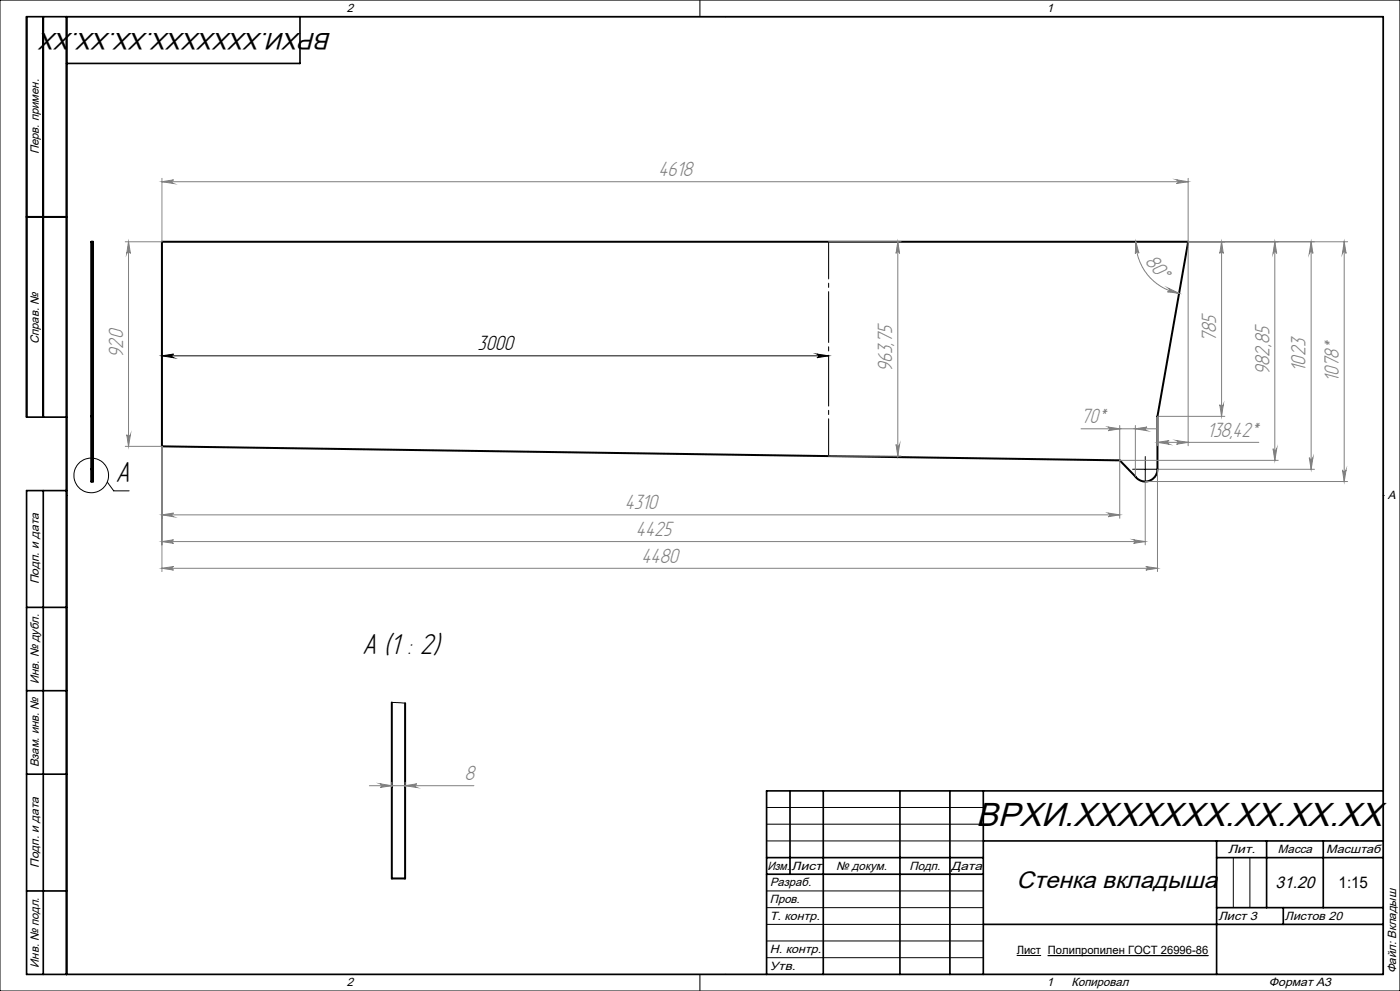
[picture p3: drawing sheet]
<svg xmlns="http://www.w3.org/2000/svg" width="420mm" height="297mm" viewBox="0 0 420 297" stroke-linecap="round" stroke-linejoin="round" font-family="sans-serif">
<path d="M8 65h12M27.4 72.5h.5v71.8h-.5zM48.6 72.5h307.8l-9.2 52.3v15.8a3.7 3.7 0 0 1-2.5 3.5 3.7 3.7 0 0 1-4.1-1.3l-4.7-4.8-287.3-4.2zM27.4 124.8h.5M117.5 210.5v52.8h4v-52.6" fill="none" stroke="#000" stroke-width=".6"/>
<g fill="none" stroke="#000" stroke-width=".3">
<path d="M0 0h420v297h-420zM20 5h395v287h-395zM210 0v5M217.5 5h.1M48.6 106.6h200M48.6 106.6l3.5-.5a.55 .55 0 0 0-.5 .6 .55 .55 0 0 0 .5 .5zM245.1 106.1l3.5 .5-3.5 .6a.55 .55 0 0 0 .5-.5 .55 .55 0 0 0-.5-.6zM20 148.5h.1M32.2 144.5l1.9 2.6h4.6M343.4 140.6h.3M343.6 140.5v.3M415 148.5h.1"/>
<path d="M117.5 210.5l4 .2M230 242h65M230 247h65M230 252h65M370 257v15M375 257v15M230 267h65M230 272h65M230 277h65M210 292v5M217.5 292h.1M230 282h65"/>
<path d="M230 287h65M305 286.4h7.3M314.4 286.4h48.1"/>
<circle cx="27.4" cy="142.5" r="5.2"/>
</g>
<g fill="none" stroke="#808080" stroke-width=".3">
<path d="M48.6 54.5l3.5-.6a.55 .55 0 0 0-.5 .5 .55 .55 0 0 0 .5 .6zM48.6 53.4v19.1h-11M48.6 54.5h307.8M353 53.9l3.4 .6-3.4 .5a.55 .55 0 0 0 .5-.6 .55 .55 0 0 0-.5-.5zM356.4 53.4v80.2M38.6 72.5v61.3M38.6 72.5l.5 3.4a.55 .55 0 0 0-.5-.5 .55 .55 0 0 0-.6 .5zM248.6 72.5h21.7M269.3 72.5v64.2M269.3 72.5l.6 3.4a.53 .53 0 0 0-.6-.4 .53 .53 0 0 0-.5 .4zM340.7 72.5l1 3.4a.53 .53 0 0 0-.6-.5 .53 .53 0 0 0-.5 .6zM340.7 72.5a15.7 15.7 0 0 0 13 15.4"/>
<path d="M356.5 72.5h47.8M366.5 72.5v52.3M366.5 72.5l.5 3.4a.53 .53 0 0 0-.5-.4 .53 .53 0 0 0-.6 .4zM382.4 72.5v65.5M382.4 72.5l.6 3.4a.55 .55 0 0 0-.5-.5 .55 .55 0 0 0-.6 .5zM393.3 72.5v68.1M393.3 72.5l.6 3.4a.55 .55 0 0 0-.6-.5 .55 .55 0 0 0-.5 .5zM403.3 72.5l.5 3.4a.55 .55 0 0 0-.5-.5 .55 .55 0 0 0-.6 .5zM403.3 72.5v71.8M350.5 86.4l3.2 1.5-3.5-.4a.55 .55 0 0 0 .7-.4 .55 .55 0 0 0-.4-.7zM37.6 133.8h11v37.5M38 130.3a.55 .55 0 0 0 .6 .5 .55 .55 0 0 0 .5-.5l-.5 3.5z"/>
<path d="M248.6 136.7h21.7M268.8 133.2a.53 .53 0 0 0 .5 .5 .53 .53 0 0 0 .6-.5l-.6 3.5zM324.3 128.5h23M332.4 128l3.5 .5-3.5 .6a.55 .55 0 0 0 .5-.6 .55 .55 0 0 0-.5-.5zM335.9 138h47.6M335.9 127.5v27.8M340.6 128.5l3.5-.5a.55 .55 0 0 0-.5 .5 .55 .55 0 0 0 .5 .6zM340.6 127.5v15.3M347.2 132.6l3.5-.6a.55 .55 0 0 0-.5 .6 .55 .55 0 0 0 .5 .5zM347.2 132.6h30.4M353 132l3.4 .6-3.4 .5a.55 .55 0 0 0 .5-.5 .55 .55 0 0 0-.5-.6zM365.9 121.3a.53 .53 0 0 0 .6 .5 .53 .53 0 0 0 .5-.5l-.5 3.5z"/>
<path d="M367.5 124.8h-20.3v8.8M381.9 134.5a.55 .55 0 0 0 .6 .5 .55 .55 0 0 0 .5-.5l-.6 3.5zM392.8 137.2a.55 .55 0 0 0 .5 .5 .55 .55 0 0 0 .6-.5l-.6 3.4zM48.6 154.3h287.3M48.6 154.3l3.5-.5a.55 .55 0 0 0-.5 .5 .55 .55 0 0 0 .5 .6zM332.4 153.8l3.5 .5-3.5 .6a.55 .55 0 0 0 .5-.6 .55 .55 0 0 0-.5-.5zM343.6 144.5v18.8M343.6 144.3h60.7M347.2 140.6v30.7M347.4 140.6h46.9M402.7 140.8a.55 .55 0 0 0 .6 .5 .55 .55 0 0 0 .5-.5l-.5 3.5zM48.6 170.3h298.6"/>
<path d="M48.6 162.3h295M48.6 170.3l3.5-.5a.53 .53 0 0 0-.5 .5 .53 .53 0 0 0 .5 .5zM48.6 162.3l3.5-.5a.53 .53 0 0 0-.5 .5 .53 .53 0 0 0 .5 .5zM340.1 161.8l3.5 .5-3.5 .5a.53 .53 0 0 0 .5-.5 .53 .53 0 0 0-.5-.5zM343.7 169.8l3.5 .5-3.5 .5a.53 .53 0 0 0 .5-.5 .53 .53 0 0 0-.5-.5zM110.8 235.5h31.4M114 234.9l3.5 .6-3.5 .5a.55 .55 0 0 0 .6-.5 .55 .55 0 0 0-.6-.6zM117.5 234.5v1.3M121.5 235.5l3.5-.6a.55 .55 0 0 0-.5 .6 .55 .55 0 0 0 .5 .5zM121.5 234.5v1.3"/>
</g>
<path d="M343.3 140.6h-3.5M343.6 140.4v-3.6M343.6 140.9v3.5M343.8 140.6h3.6" fill="none" stroke="#000" stroke-width=".3" stroke-dasharray="15.2 1.3 1.3 1.3"/>
<path d="M248.6 72.4v64.3" fill="none" stroke="#000" stroke-width=".3" stroke-dasharray="15.2 1.3 1.3 1.3" stroke-dashoffset="4.1"/>
<g fill="none" stroke="#000" stroke-width=".5">
<path d="M13 5v120M20 5v287M90 5v14h-70M8 65h12M20 125h-12v-120h407v287h-407v-145h12M13 147v145M8 182h12M8 207h12M8 232h12M237 237v25M247 237v55M270 237v55"/>
<path d="M285 237v55M295 237v55M415 237h-185v55M230 257h65M295 252h120M365 252v40M365 257h50M380 252v20M397 252v20M8 267h12M230 262h65M295 277h120"/>
<path d="M365 272h50M385 272v5"/>
</g>
<path d="M48.6 106.6l3.5-.5a.55 .55 0 0 0-.5 .6 .55 .55 0 0 0 .5 .5zM245.1 106.1l3.5 .5-3.5 .6a.55 .55 0 0 0 .5-.5 .55 .55 0 0 0-.5-.6z" fill="#000"/>
<g fill="#808080">
<path d="M269.3 72.5l.6 3.4a.53 .53 0 0 0-.6-.4 .53 .53 0 0 0-.5 .4zM268.8 133.2a.53 .53 0 0 0 .5 .5 .53 .53 0 0 0 .6-.5l-.6 3.5z"/>
<path d="M353 132l3.4 .6-3.4 .5a.55 .55 0 0 0 .5-.5 .55 .55 0 0 0-.5-.6zM347.2 132.6l3.5-.6a.55 .55 0 0 0-.5 .6 .55 .55 0 0 0 .5 .5zM340.6 128.5l3.5-.5a.55 .55 0 0 0-.5 .5 .55 .55 0 0 0 .5 .6zM332.4 128l3.5 .5-3.5 .6a.55 .55 0 0 0 .5-.6 .55 .55 0 0 0-.5-.5z"/>
<path d="M48.6 170.3l3.5-.5a.53 .53 0 0 0-.5 .5 .53 .53 0 0 0 .5 .5zM343.7 169.8l3.5 .5-3.5 .5a.53 .53 0 0 0 .5-.5 .53 .53 0 0 0-.5-.5zM48.6 154.3l3.5-.5a.55 .55 0 0 0-.5 .5 .55 .55 0 0 0 .5 .6zM332.4 153.8l3.5 .5-3.5 .6a.55 .55 0 0 0 .5-.6 .55 .55 0 0 0-.5-.5zM48.6 162.3l3.5-.5a.53 .53 0 0 0-.5 .5 .53 .53 0 0 0 .5 .5zM340.1 161.8l3.5 .5-3.5 .5a.53 .53 0 0 0 .5-.5 .53 .53 0 0 0-.5-.5z"/>
<path d="M114 234.9l3.5 .6-3.5 .5a.55 .55 0 0 0 .6-.5 .55 .55 0 0 0-.6-.6zM121.5 235.5l3.5-.6a.55 .55 0 0 0-.5 .6 .55 .55 0 0 0 .5 .5z"/>
<path d="M353 53.9l3.4 .6-3.4 .5a.55 .55 0 0 0 .5-.6 .55 .55 0 0 0-.5-.5zM48.6 54.5l3.5-.6a.55 .55 0 0 0-.5 .5 .55 .55 0 0 0 .5 .6z"/>
<path d="M365.9 121.3a.53 .53 0 0 0 .6 .5 .53 .53 0 0 0 .5-.5l-.5 3.5zM366.5 72.5l.5 3.4a.53 .53 0 0 0-.5-.4 .53 .53 0 0 0-.6 .4zM381.9 134.5a.55 .55 0 0 0 .6 .5 .55 .55 0 0 0 .5-.5l-.6 3.5zM382.4 72.5l.6 3.4a.55 .55 0 0 0-.5-.5 .55 .55 0 0 0-.6 .5zM392.8 137.2a.55 .55 0 0 0 .5 .5 .55 .55 0 0 0 .6-.5l-.6 3.4zM393.3 72.5l.6 3.4a.55 .55 0 0 0-.6-.5 .55 .55 0 0 0-.5 .5z"/>
<path d="M38.6 72.5l.5 3.4a.55 .55 0 0 0-.5-.5 .55 .55 0 0 0-.6 .5zM38 130.3a.55 .55 0 0 0 .6 .5 .55 .55 0 0 0 .5-.5l-.5 3.5zM403.3 72.5l.5 3.4a.55 .55 0 0 0-.5-.5 .55 .55 0 0 0-.6 .5zM402.7 140.8a.55 .55 0 0 0 .6 .5 .55 .55 0 0 0 .5-.5l-.5 3.5z"/>
<path d="M340.7 72.5l1 3.4a.53 .53 0 0 0-.6-.5 .53 .53 0 0 0-.5 .6zM350.5 86.4l3.2 1.5-3.5-.4a.55 .55 0 0 0 .7-.4 .55 .55 0 0 0-.4-.7z"/>
</g>
<text font-size="10" x="292.8" y="247.6">ВРХИ.XXXXXXX.XX.XX.XX</text>
<g font-size="9.7">
<text x="34.6" y="144.4">A</text>
<text x="108.6" y="195.9">A (1 : 2)</text>
</g>
<g font-size="7.1">
<text x="99.4" y="9.8" transform="rotate(-180 99.4 9.8)">ВРХИ.XXXXXXX.XX.XX.XX</text>
<text x="305" y="266.1">Стенка вкладыша</text>
</g>
<g font-size="6.9" fill="#808080">
<text x="197.5" y="52.8">4618</text>
<text x="343.4" y="78.7" transform="rotate(50 343.4 78.7)">80°</text>
<text x="36.9" y="107.2" transform="rotate(-90 36.9 107.2)">920</text>
<text x="364.8" y="102.5" transform="rotate(-90 364.8 102.5)">785</text>
<text x="267.7" y="111.5" transform="rotate(-90 267.7 111.5)">963,75</text>
<text x="380.8" y="112.3" transform="rotate(-90 380.8 112.3)">982,85</text>
<text x="391.7" y="111.4" transform="rotate(-90 391.7 111.4)">1023</text>
<text x="401.6" y="114.4" transform="rotate(-90 401.6 114.4)">1078*</text>
<text x="324.3" y="126.8">70*</text>
<text x="362.2" y="130.9">138,42*</text>
<text x="187.4" y="152.6">4310</text>
<text x="190.8" y="160.6">4425</text>
<text x="192.5" y="168.6">4480</text>
<text x="139.5" y="233.8">8</text>
</g>
<text font-size="6.9" x="143.3" y="105">3000</text>
<text font-size="5" x="382.6" y="266.1">31.20</text>
<text font-size="4.8" x="401.6" y="266.1">1:15</text>
<g font-size="3.6">
<text x="104" y="3.6">2</text>
<text x="314" y="3.6">1</text>
<text x="11.6" y="46.3" transform="rotate(-90 11.6 46.3)">Перв. примен.</text>
<text x="11.6" y="103.2" transform="rotate(-90 11.6 103.2)">Справ. №</text>
<text x="416.4" y="149.6">A</text>
<text x="11.6" y="175.1" transform="rotate(-90 11.6 175.1)">Подп. и дата</text>
<text x="11.6" y="205" transform="rotate(-90 11.6 205)">Инв. № дубл.</text>
<text x="11.6" y="230" transform="rotate(-90 11.6 230)">Взам. инв. №</text>
<text x="368.4" y="255.6">Лит.</text>
<text x="383.4" y="255.6">Масса</text>
<text x="397.8" y="255.6">Масштаб</text>
<text x="11.6" y="260.1" transform="rotate(-90 11.6 260.1)">Подп. и дата</text>
<text x="230.2" y="260.6">Изм.</text>
<text x="237.5" y="260.6">Лист</text>
<text x="250.9" y="260.6">№ докум.</text>
<text x="272.9" y="260.6">Подп.</text>
<text x="285.4" y="260.6">Дата</text>
<text x="231" y="265.6">Разраб.</text>
<text x="231" y="275.6">Т. контр.</text>
<text x="231" y="270.6">Пров.</text>
<text x="365.5" y="275.6">Лист 3</text>
<text x="385.5" y="275.6">Листов 20</text>
<text x="231" y="285.6">Н. контр.</text>
<text x="11.6" y="290" transform="rotate(-90 11.6 290)">Инв. № подл.</text>
<text x="231" y="290.6">Утв.</text>
<text x="418.9" y="291.8" transform="rotate(-90 418.9 291.8)">Файл: Вкладыш</text>
<text x="104" y="295.6">2</text>
<text x="314" y="295.6">1</text>
<text x="321.5" y="295.6">Копировал</text>
<text x="380.7" y="295.6">Формат А3</text>
</g>
<text font-size="3.4" x="305" y="286">Лист Полипропилен ГОСТ 26996-86</text>
</svg>
